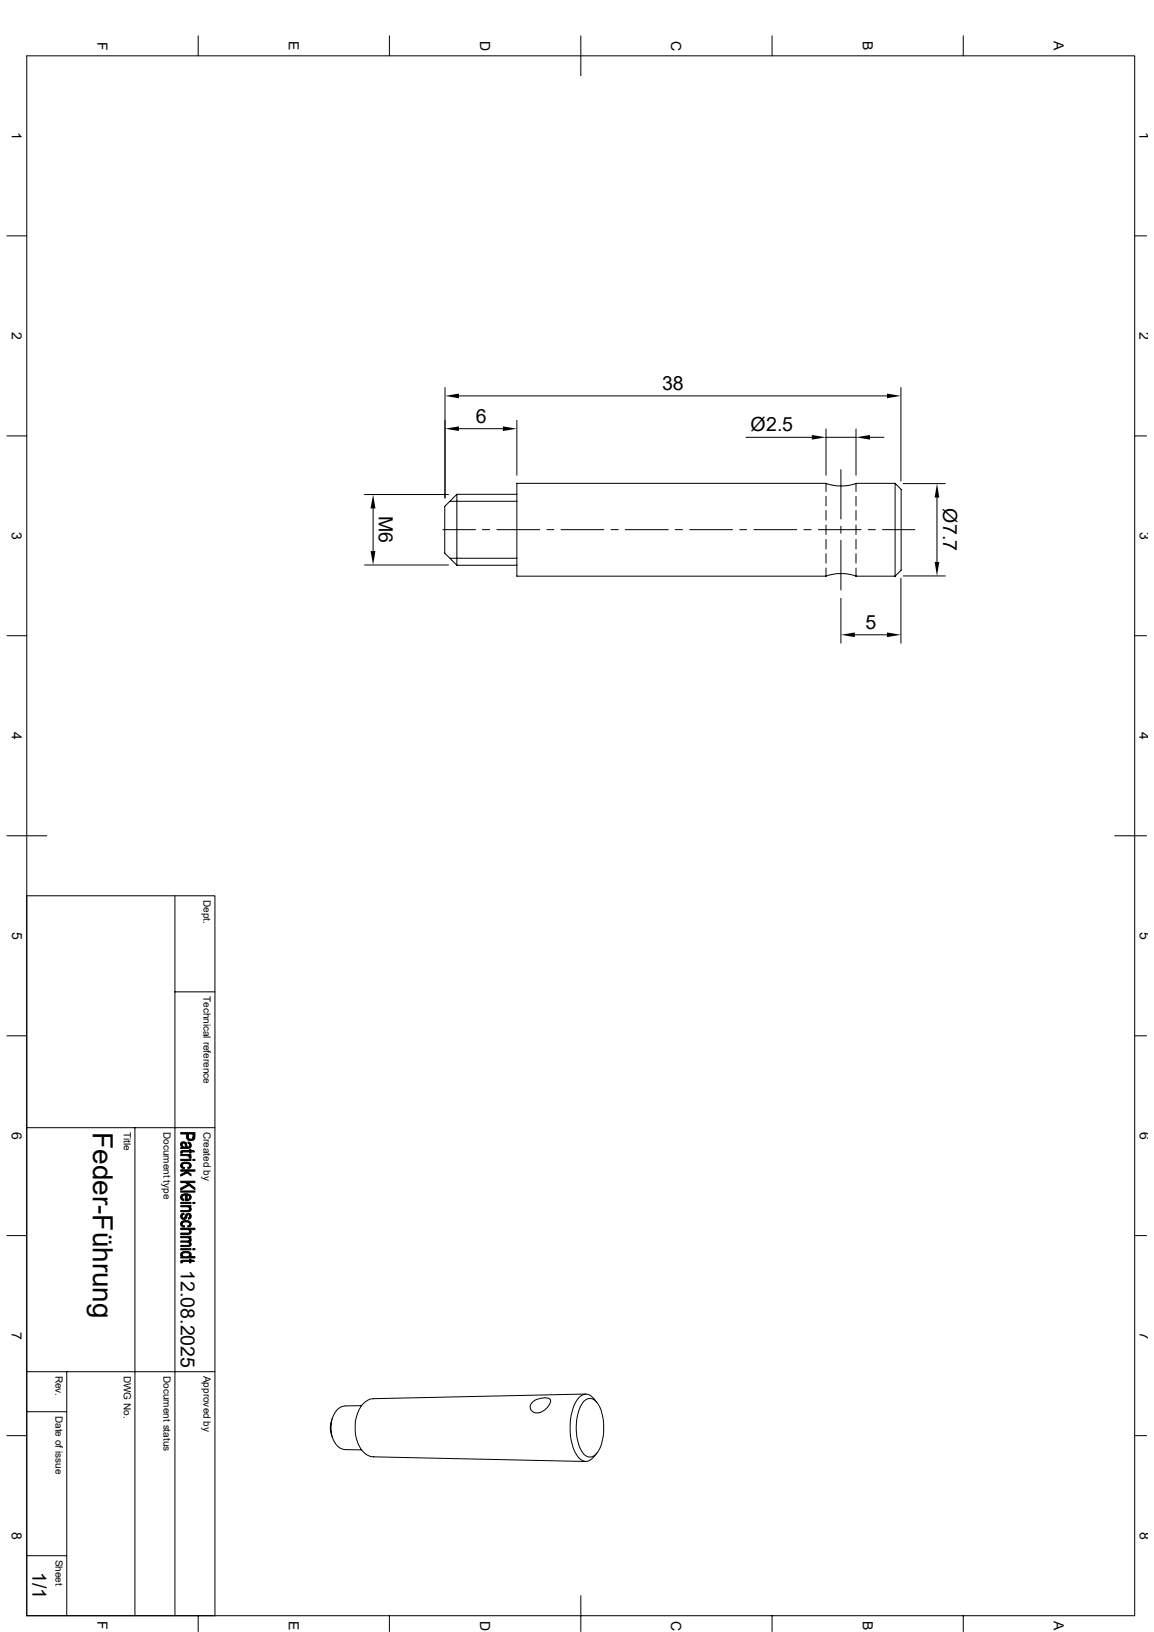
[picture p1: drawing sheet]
<svg xmlns="http://www.w3.org/2000/svg" width="210mm" height="297mm" viewBox="0 0 210 297" stroke-linecap="round" stroke-linejoin="round" font-family="sans-serif">
<g fill="none" stroke="#000" stroke-width=".18">
<path d="M4.9 10.2h201.6v283.8h-201.6zM36.1 6.5v3.7M70.9 6.5v3.7M105.7 6.5v7.3M140.5 6.5v3.7M175.3 6.5v3.7M1.3 42.9h3.6M206.5 42.9h2.2M1.3 79.3h3.6M81 70.5v20.1M83.5 72.1h77.9M83.5 78h8"/>
<path d="M94.1 76.5v10M135.8 79.6h11.9M150.3 78.1v8.4M150.3 79.6h5.5M155.8 78.1v8.4M158.3 79.6h2.6M164 70.5v17M206.5 79.3h2.2M66.3 90h15.3M67.9 92.5v7.8M80.6 96.4h5.9M81.9 91.2h12.2"/>
<path d="M83.1 90l-2.2 2.2v8.5l2.2 2.2M83.1 90v12.9M83.1 90h11M87.8 96.4h1.3M90.4 96.4h7.8M99.5 96.4h1.3M102.1 96.4h7.8M111.2 96.4h1.3M113.8 96.4h7.8M122.9 96.4h1.3M125.5 96.4h7.8M134.6 96.4h1.3"/>
<path d="M137.2 96.4h7.8M146.3 96.4h1.3M148.9 96.4h7.8M150.3 88a8.2 8.2 0 0 0 5.5 0M150.3 88h-56.2v16.9h56.2M150.3 88v1.5M150.3 90.3v1.8M150.3 92.9v1.8M150.3 95.5v1.8M150.3 98.2v1.7M153 85.5v8.9M153 95.8v1.3"/>
<path d="M153 98.3v9.1M155.8 88v1.5M155.8 90.3v1.8M155.8 92.9v1.8M155.8 95.5v1.8M155.8 98.2v1.7M155.8 88h7.1M158 96.4h1.3M160.6 96.4h5.9M162.9 88v16.9M162.9 88l1.1 1.1v14.7l-1.1 1.1M164.4 88h7.6"/>
<path d="M170.5 90.6v11.7M1.3 115.7h3.6M66.3 102.8h15.3M81.9 101.6h12.2M83.1 102.9h11M150.3 104.9a8.2 8.2 0 0 1 5.5 0M150.3 100.8v1.7M150.3 103.4v1.5M153 108.9v8.2M155.6 115.5h5.8M155.8 100.8v1.7M155.8 103.4v1.5"/>
<path d="M155.8 104.9h7.1M164 105.2v11.9M164.4 104.8h7.6M206.5 115.7h2.2M1.3 152.1h7.2M202.9 152.1h5.8M4.9 163h34.2v131M31.8 163v131M1.3 188.5h3.6M31.8 180.5h7.3M206.5 188.5h2.2M4.9 205.2h34.2"/>
<path d="M24.6 205.2v88.8M1.3 224.9h3.6M206.5 224.9h2.2M4.9 256.9h7.2M4.9 249.6h34.2M12.1 249.6v44.4M60.5 258.1a4.4 4.4 0 0 0 0 3.4M65.8 255.8l-3 .1a3.2 3.2 0 0 0-2.5 3.3 4.5 4.5 0 0 0 1.6 4.4l.9 .2 3 .1M96.9 255.2l.5-.4 .8-.3 1.3-.1a.66 .66 0 0 1 .7 .4 .66 .66 0 0 1-.2 .8l-1 1.1a1.51 1.51 0 0 1-2.5-.4 1.06 1.06 0 0 1 .4-1.1zM106.3 255a1.43 1.43 0 0 1 2.2 .1 8.8 8.8 0 0 1 1.1 7.1 3.8 3.8 0 0 1-1.8 2.9 1.84 1.84 0 0 1-2.2-1.4 9.8 9.8 0 0 1 .3-8.2zM106.6 253.7l-38.6 .9a3.8 3.8 0 0 0-3.1 3.3 6.8 6.8 0 0 0 1.6 6.7l1 .5h.5l38.6 .9M108.6 255.2a2.98 2.98 0 0 0-2-1.5 3.1 3.1 0 0 0-2.2 2.4 11.2 11.2 0 0 0 .6 8.7 1.72 1.72 0 0 0 1.5 1.2 1.72 1.72 0 0 0 1.6-.9l.5-.6"/>
<path d="M1.3 261.3h3.6M206.5 261.3h2.2M4.9 283.1h7.2M36.1 294v2.9M70.9 294v2.9M105.7 290.4v6.5M140.5 294v2.9M175.3 294v2.9"/>
</g>
<g fill="#000" stroke="#000" stroke-width=".18">
<path d="M32.9 216.7h2.6v.3h-2.6z" fill-rule="evenodd"/>
<path d="M33.1 208.3v.5z" fill-rule="evenodd"/>
<path d="M33 209.5l.2-.1v.4l-.3 .1z" fill-rule="evenodd"/>
<path d="M33 217.5l.1-.1v.7l.4 .2-.1 .2a.6 .6 0 0 1-.5-.3 .6 .6 0 0 1 .1-.7z" fill-rule="evenodd"/>
<path d="M33.1 211.7v.4l.2 .3 .3 .1-.1 .2a.55 .55 0 0 1-.6-.3 .55 .55 0 0 1 .2-.7z" fill-rule="evenodd"/>
<path d="M32.9 208a.71 .71 0 0 1 1 0l-.1 .7a.45 .45 0 0 0-.1-.5 .45 .45 0 0 0-.5-.1l-.1 .6-.2-.2z" fill-rule="evenodd"/>
<path d="M32.9 216.2l1.3-.6 .2 .1-1.5 .9z" fill-rule="evenodd"/>
<path d="M34.5 219.6v.4z" fill-rule="evenodd"/>
<path d="M34.2 207.8l.3 .1v.5v-.2l-.3-.1z" fill-rule="evenodd"/>
<path d="M34.2 212.4l.3-.1v-.2v.5l-.3 .1z" fill-rule="evenodd"/>
<path d="M33.1 217.4l.4-.1 1 .1v.5l-.1-.3-.4-.1v1h-.3v-1l-.4 .1-.2 .3z" fill-rule="evenodd"/>
<path d="M32.9 211h1.9v.2h-1.9z" fill-rule="evenodd"/>
<path d="M32.9 213.7l1.1-.6 .8 .6v.3l-.7-.6-1.2 .6z" fill-rule="evenodd"/>
<path d="M32.9 218.8h1.9v.2h-1.9z" fill-rule="evenodd"/>
<path d="M32.9 210.1h1.9v.2h-.3v.3l-.1-.2-.4-.1h-1.1z" fill-rule="evenodd"/>
<path d="M32.9 219.4h1.9v.2h-.3v.2l-.4-.2h-1.2z" fill-rule="evenodd"/>
<path d="M33.1 208.5l.3 .2h.4l.1-.7 .1 .2a.37 .37 0 0 0 0 .4 .37 .37 0 0 0 .5 .1v-.8a.58 .58 0 0 1 .3 .8 .58 .58 0 0 1-.7 .3h-1.2v-.2h.2z" fill-rule="evenodd"/>
<path d="M34.5 210.3l.3 .2-.1 .3-.3-.1z" fill-rule="evenodd"/>
<path d="M33.1 211.7l.6-.2a.8 .8 0 0 1 1.1 .7l-.3 .4v-.5a.96 .96 0 0 0-1.3-.2l-.1 .2z" fill-rule="evenodd"/>
<path d="M34 217.5v.8h.2l.3-.3v-.6a.63 .63 0 0 1 .2 .8 .63 .63 0 0 1-.7 .3z" fill-rule="evenodd"/>
<path d="M34.2 206.4v.5a.45 .45 0 0 0 .5 .4 .45 .45 0 0 0 .4-.4l.1 .6h-1z" fill-rule="evenodd"/>
<path d="M33.2 209.4h1.3v-.2h.3v.2h.4l.2 .2h-.6v.2h-.3v-.2h-1.2l-.1 .2z" fill-rule="evenodd"/>
<path d="M32.9 206.1h2.6l-.1 1.2-.2 .2-.1-1.1h-.9v1l-.2-.3v-.7h-1.1z" fill-rule="evenodd"/>
<path d="M35.1 211h.4v.2h-.4z" fill-rule="evenodd"/>
<path d="M32.9 212.9h2.6v.2h-1.5l-.1 .2-.2-.2h-.8z" fill-rule="evenodd"/>
<path d="M33.8 215.2h.4l1.3 1v.3z" fill-rule="evenodd"/>
<path d="M32.9 215h2.6v.2h-2.6z" fill-rule="evenodd"/>
<path d="M35.1 218.8h.4v.2h-.4z" fill-rule="evenodd"/>
<path d="M33 228l.1-.1v.8a.43 .43 0 0 1-.1-.7z" fill-rule="evenodd"/>
<path d="M33 229.4h.2v.4h-.3z" fill-rule="evenodd"/>
<path d="M33.1 220.9l.3-.1 .1 .2-.3 .1-.1 .3z" fill-rule="evenodd"/>
<path d="M33.1 222.3v.6l.5 .2-.1 .3a.58 .58 0 0 1-.6-.4 .58 .58 0 0 1 .2-.7z" fill-rule="evenodd"/>
<path d="M34.5 225.2v.4z" fill-rule="evenodd"/>
<path d="M33 221l.1-.1v.5a.3 .3 0 0 0 .3 .3 .3 .3 0 0 0 .3-.4 .55 .55 0 0 1 .8-.4v.5a.28 .28 0 0 0-.3-.3 .28 .28 0 0 0-.2 .3 .57 .57 0 0 1-.8 .5 .57 .57 0 0 1-.2-.9z" fill-rule="evenodd"/>
<path d="M34.2 223.1l.2-.1 .1-.2v.5h-.3z" fill-rule="evenodd"/>
<path d="M32.9 225.8h1.6v.6l-.1-.3h-.3h-1.2z" fill-rule="evenodd"/>
<path d="M32.9 227.2h1.9v.3h-1.9z" fill-rule="evenodd"/>
<path d="M32.9 225h1.9v.2h-.3v.2l-.3-.1h-1.3z" fill-rule="evenodd"/>
<path d="M32.9 220.3h1.4l.2-.3v-.4a.51 .51 0 0 1 .2 .7 .51 .51 0 0 1-.7 .2h-1.1z" fill-rule="evenodd"/>
<path d="M34.5 220.9a.52 .52 0 0 1 .3 .6 .52 .52 0 0 1-.5 .4l-.1-.2 .3-.3z" fill-rule="evenodd"/>
<path d="M33.1 222.3l.5-.1a.85 .85 0 0 1 1.2 .7l-.3 .3v-.4a.87 .87 0 0 0-1.4 0z" fill-rule="evenodd"/>
<path d="M32.9 224.4h1.5l.1-.6a.5 .5 0 0 1 .2 .6 .5 .5 0 0 1-.6 .3h-1.2z" fill-rule="evenodd"/>
<path d="M32.9 226.7l1.5-.1 .1-.5a.45 .45 0 0 1 .2 .5 .45 .45 0 0 1-.5 .3h-1.3z" fill-rule="evenodd"/>
<path d="M34.5 225.3a.39 .39 0 0 1 .3 .4 .39 .39 0 0 1-.3 .3z" fill-rule="evenodd"/>
<path d="M33.1 227.9l.5-.1a.86 .86 0 0 1 1.2 .6l-.3 .3v-.4a.87 .87 0 0 0-1.4 0z" fill-rule="evenodd"/>
<path d="M33.2 229.4h1.3v-.2h.3v.2h.4l.2 .2h-.6v.2h-.3v-.2h-1.2l-.1 .1z" fill-rule="evenodd"/>
<path d="M32.9 223.5h2.6v.3h-1v.4l-.3-.4h-1.3z" fill-rule="evenodd"/>
<path d="M33.1 228.4a.89 .89 0 0 0 1.4-.1v.4h1v.2h-2.6v-.2h.2z" fill-rule="evenodd"/>
<path d="M35.1 227.2h.4v.3h-.4z" fill-rule="evenodd"/>
</g>
<path d="M81 72.1l2.5-.5v.9zM81 78l2.5-.4v.8zM91.5 77.6l2.6 .4-2.6 .4zM147.7 79.2l2.6 .4-2.6 .4zM155.8 79.6l2.5-.4v.8zM161.4 71.6l2.6 .5-2.6 .4zM67.9 90l.4 2.5h-.9zM170.5 88l.4 2.6h-.8zM67.4 100.3h.9l-.4 2.5zM153 115.5l2.6-.4v.9zM161.4 115.1l2.6 .4-2.6 .5zM170.1 102.3h.8l-.4 2.5z" fill="#000"/>
<text font-size="5.1" x="16.9" y="206" transform="rotate(90 16.9 206)">Feder-Führung</text>
<g font-size="3.6">
<text x="120.5" y="71">38</text>
<text x="86.6" y="77">6</text>
<text x="136.6" y="78.5">Ø2.5</text>
<text x="69" y="93.9" transform="rotate(90 69 93.9)">M6</text>
<text x="171.6" y="92.5" transform="rotate(90 171.6 92.5)">Ø7.7</text>
<text x="157.5" y="114.5">5</text>
<text x="32.9" y="231.1" transform="rotate(90 32.9 231.1)">12.08.2025</text>
<text x="5.9" y="286.1" transform="rotate(90 5.9 286.1)">1/1</text>
</g>
<g font-size="2.5">
<text x="17.7" y="7.6" transform="rotate(90 17.7 7.6)">F</text>
<text x="52.6" y="7.5" transform="rotate(90 52.6 7.5)">E</text>
<text x="87.4" y="7.5" transform="rotate(90 87.4 7.5)">D</text>
<text x="122.2" y="7.5" transform="rotate(90 122.2 7.5)">C</text>
<text x="157" y="7.5" transform="rotate(90 157 7.5)">B</text>
<text x="191.8" y="7.5" transform="rotate(90 191.8 7.5)">A</text>
<text x="2.2" y="24" transform="rotate(90 2.2 24)">1</text>
<text x="207.4" y="24" transform="rotate(90 207.4 24)">1</text>
<text x="2.2" y="60.4" transform="rotate(90 2.2 60.4)">2</text>
<text x="207.4" y="60.4" transform="rotate(90 207.4 60.4)">2</text>
<text x="2.2" y="96.8" transform="rotate(90 2.2 96.8)">3</text>
<text x="207.4" y="96.8" transform="rotate(90 207.4 96.8)">3</text>
<text x="2.2" y="133.2" transform="rotate(90 2.2 133.2)">4</text>
<text x="207.4" y="133.2" transform="rotate(90 207.4 133.2)">4</text>
<text x="2.2" y="169.6" transform="rotate(90 2.2 169.6)">5</text>
<text x="207.4" y="169.6" transform="rotate(90 207.4 169.6)">5</text>
<text x="2.2" y="206" transform="rotate(90 2.2 206)">6</text>
<text x="207.4" y="206" transform="rotate(90 207.4 206)">6</text>
<text x="2.2" y="242.4" transform="rotate(90 2.2 242.4)">7</text>
<text x="207.4" y="242.4" transform="rotate(90 207.4 242.4)">7</text>
<text x="2.2" y="278.8" transform="rotate(90 2.2 278.8)">8</text>
<text x="207.4" y="278.8" transform="rotate(90 207.4 278.8)">8</text>
<text x="17.7" y="295.1" transform="rotate(90 17.7 295.1)">F</text>
<text x="52.6" y="295" transform="rotate(90 52.6 295)">E</text>
<text x="87.4" y="294.9" transform="rotate(90 87.4 294.9)">D</text>
<text x="122.2" y="294.9" transform="rotate(90 122.2 294.9)">C</text>
<text x="157" y="295" transform="rotate(90 157 295)">B</text>
<text x="191.8" y="295" transform="rotate(90 191.8 295)">A</text>
</g>
<g font-size="1.8">
<text x="37" y="163.7" transform="rotate(90 37 163.7)">Dept.</text>
<text x="37" y="181.2" transform="rotate(90 37 181.2)">Technical reference</text>
<text x="22.5" y="206" transform="rotate(90 22.5 206)">Title</text>
<text x="29.8" y="206" transform="rotate(90 29.8 206)">Document type</text>
<text x="37" y="206" transform="rotate(90 37 206)">Created by</text>
<text x="10.1" y="250.4" transform="rotate(90 10.1 250.4)">Rev.</text>
<text x="22.5" y="250.4" transform="rotate(90 22.5 250.4)">DWG No.</text>
<text x="29.8" y="250.4" transform="rotate(90 29.8 250.4)">Document status</text>
<text x="37" y="250.4" transform="rotate(90 37 250.4)">Approved by</text>
<text x="10.1" y="257.6" transform="rotate(90 10.1 257.6)">Date of issue</text>
<text x="10.1" y="283.9" transform="rotate(90 10.1 283.9)">Sheet</text>
</g>
</svg>
